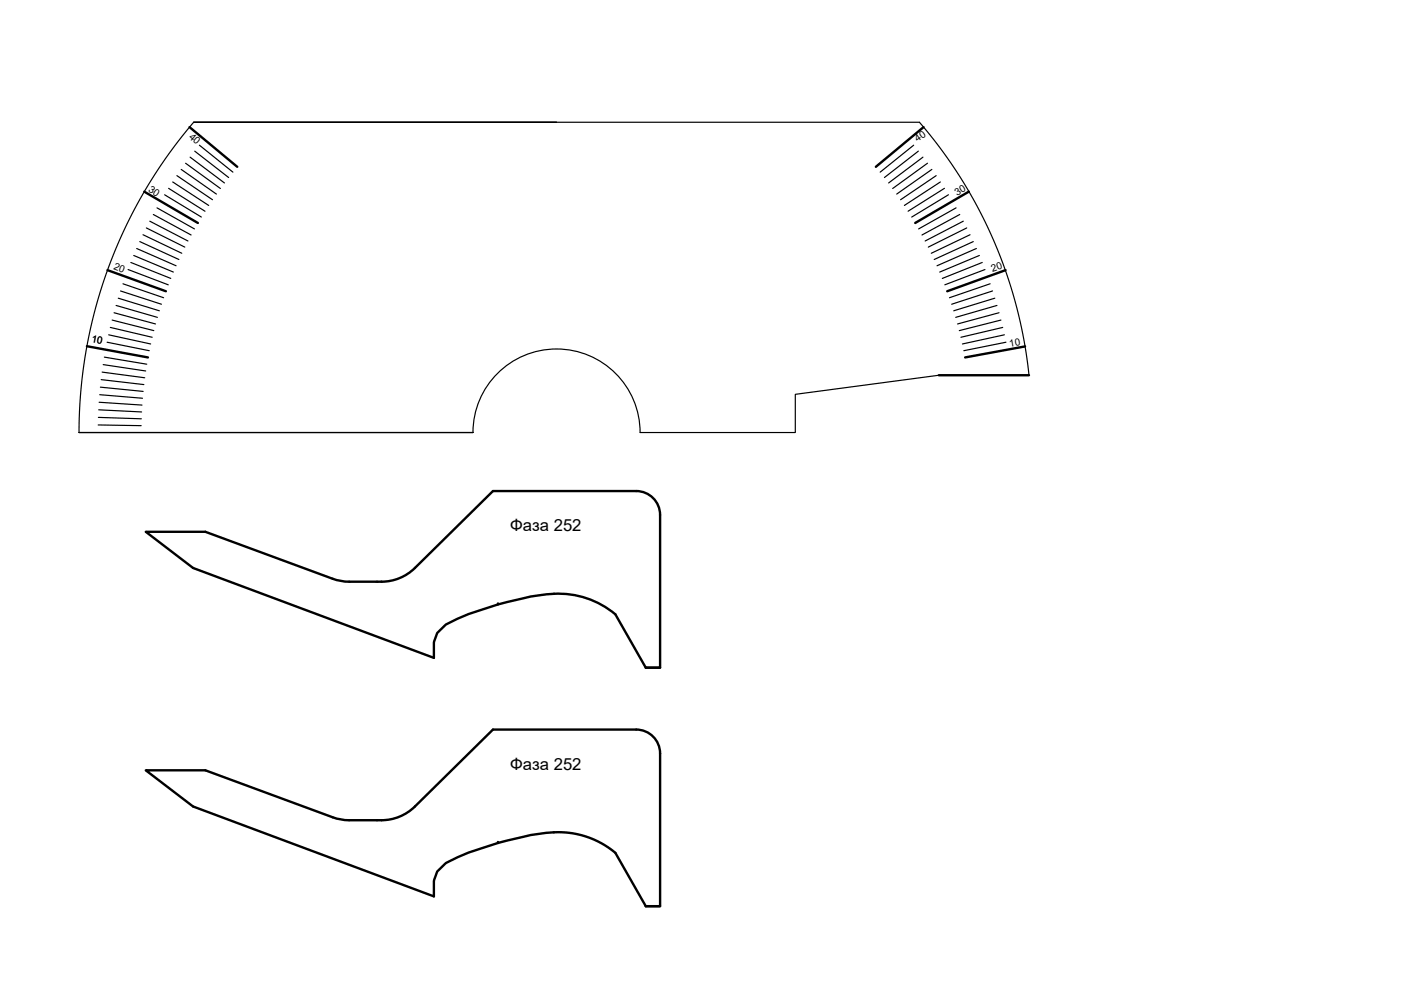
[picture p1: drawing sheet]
<svg xmlns="http://www.w3.org/2000/svg" width="297mm" height="210mm" viewBox="0 0 297 210" stroke-linecap="round" stroke-linejoin="round" font-family="sans-serif">
<!-- layer: 0 -->
<g fill="none" stroke="#000" stroke-width=".25">
<path d="M35.3 39.5l7.7 4.8M36.2 38.2l7.5 4.9M37.1 36.8l7.4 5.1M38 35.5l7.4 5.2M38.9 34.2l7.3 5.3M39.9 33l7.2 5.4M40.6 25.6l-5.5 7-4.8 7.4-4.1 7.9-3.4 8.1-2.7 8.4-2 8.7-1.1 8.8-.4 8.8M40.8 31.7l7.1 5.5M41.8 30.4l7 5.7M116.7 25.6h-76.1h152.1l4.6 5.8 4.2 6 3.6 6.4 3.2 6.6 2.6 6.8 2.2 7.1 1.6 7.1 1 7.3M191.5 30.4l-7 5.7M192.5 31.7l-7.1 5.5"/>
<path d="M193.5 33l-7.2 5.4M194.4 34.2l-7.3 5.3M195.3 35.5l-7.3 5.2M196.2 36.8l-7.4 5.1M197.1 38.2l-7.5 4.9M198 39.5l-7.6 4.8M25.8 59.5l8.5 2.9M26.9 56.5l8.4 3.2M27.4 55l8.4 3.4M28 53.6l8.3 3.5M28.7 52.1l8.2 3.6M29.3 50.7l8.2 3.7"/>
<path d="M30 49.2l8.1 3.9M30.7 47.8l8 4M31.4 46.4l8 4.1M32.1 45l8 4.3M32.9 43.6l7.9 4.4M34.5 40.8l7.7 4.7M198.8 40.8l-7.7 4.7M200.4 43.6l-7.8 4.4M201.2 45l-7.9 4.3M201.9 46.4l-8 4.1M202.7 47.8l-8.1 4M203.3 49.2l-8.1 3.9"/>
<path d="M204 50.7l-8.2 3.7M204.7 52.1l-8.3 3.6M205.3 53.6l-8.3 3.5M205.9 55l-8.4 3.4M206.5 56.5l-8.4 3.2M207.6 59.5l-8.6 2.9M21.2 79.6l9 1M21.4 78l8.9 1.2M21.6 76.5l8.9 1.3M21.9 74.9l8.9 1.5M22.5 71.8l8.8 1.7M22.8 70.2l8.8 1.9"/>
<path d="M23.1 68.7l8.8 2M23.5 67.1l8.7 2.2M23.9 65.6l8.7 2.3M24.3 64.1l8.7 2.4M24.8 62.5l8.6 2.7M25.3 61l8.5 2.8M196.8 78.7l-30.1 4v8h-32.5a17.5 17.5 0 0 0-17.5-17.5 17.5 17.5 0 0 0-17.6 17.5M208.1 61l-8.6 2.8M208.5 62.5l-8.6 2.7M209 64.1l-8.7 2.4M209.4 65.6l-8.7 2.3M209.8 67.1l-8.7 2.2"/>
<path d="M210.2 68.7l-8.8 2M210.6 70.2l-8.9 1.9M210.9 71.8l-8.9 1.7M20.6 89.1l9 .2M20.6 87.5l9 .3M20.7 85.9l9 .5M20.8 84.4l9 .5M20.9 82.8l9 .7M21 81.2l9 .9M99.1 90.7h-82.5h82.5"/>
</g>
<g fill="none" stroke="#000" stroke-width=".5">
<path d="M39.7 26.7l10 8.3M193.6 26.7l-10 8.3M22.5 56.6l12.3 4.5M30.2 40.2l11.3 6.6M203.1 40.2l-11.2 6.6M210.8 56.6l-12.2 4.5M18.2 72.6l12.8 2.4M196.8 78.7h18.9M214.9 72.6l-12.6 2.4M30.6 111.5h12.4l27.3 10 2.3 .5h7.4a10 10 0 0 0 7-2.9l16.3-16.1h30.1a5 5 0 0 1 5 5v32h-3l-6.4-11.2a19.1 19.1 0 0 0-16.1-3.9 68.6 68.6 0 0 0-19.4 6.1l-1.8 1.7-.7 1.8v3.5l-50.5-18.9zM135.4 140h3M30.6 161.5h12.4l27.3 10.1 2.3 .4h7.4a10 10 0 0 0 7-2.9l16.3-16.1h30.1a5 5 0 0 1 5 5v32h-3l-6.4-11.2-.7-.5-2.2-1.5-2.7-1.2-2.9-.8-2.9-.3a32.4 32.4 0 0 0-9.6 1.4l-5.5 1.5a42.3 42.3 0 0 0-9 3.6l-1.8 1.7-.7 1.8v3.5l-50.5-18.9z"/>
<path d="M135.4 190h3"/>
</g>
<g fill="#000">
<circle cx="104.4" cy="126.7" r=".25"/>
<circle cx="104.4" cy="176.8" r=".25"/>
</g>
<g font-size="3.5">
<text x="107" y="111.4">Фаза 252</text>
<text x="107" y="161.4">Фаза 252</text>
</g>
<g font-size="2.1">
<text x="39.5" y="28.9" transform="rotate(40 39.5 28.9)">40</text>
<text x="192.3" y="29.7" transform="rotate(-34 192.3 29.7)">40</text>
<text x="31" y="40" transform="rotate(34 31 40)">30</text>
<text x="200.6" y="41.1" transform="rotate(-30 200.6 41.1)">30</text>
<text x="23.7" y="56.3" transform="rotate(21 23.7 56.3)">20</text>
<text x="208.1" y="57" transform="rotate(-19 208.1 57)">20</text>
<text x="19.1" y="71.8" transform="rotate(10 19.1 71.8)">10</text>
<text x="211.7" y="72.7" transform="rotate(-10 211.7 72.7)">10</text>
</g>
</svg>
